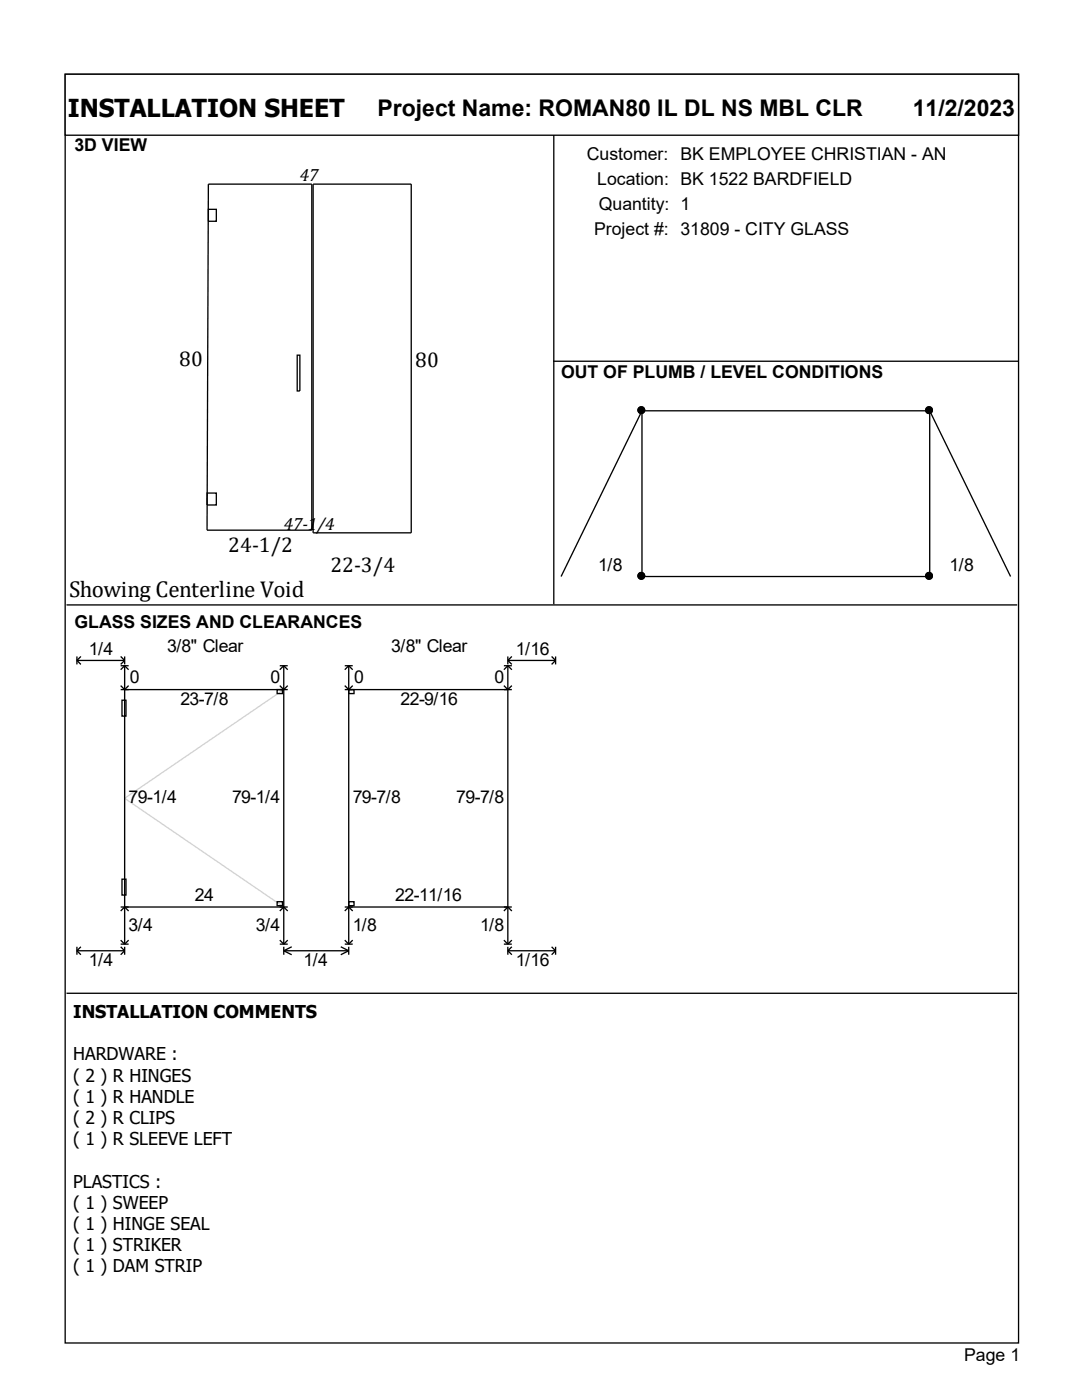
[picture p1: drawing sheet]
<svg xmlns="http://www.w3.org/2000/svg" width="216mm" height="279mm" viewBox="0 0 216 279" stroke-linecap="round" stroke-linejoin="round" font-family="sans-serif">
<g fill="#fff" stroke="#000" stroke-width=".26">
<path d="M13 14.8h190.2v253.2h-190.2z"/>
<path d="M13 14.8h190.2v12.2h-190.2z"/>
</g>
<path d="M13.5 30.7h96.7v89.4h-96.7z" fill="#fff"/>
<path d="M41.6 36.7h20.6v69.1h-20.9zM62.5 36.7h19.6v69.6h-19.6zM110.5 27v93.6M41.6 41.8h1.6v2.4h-1.6zM59.3 70.9h.5v7.1h-.5zM110.4 72.1h92.8M41.3 98.4h1.9v2.4h-1.9z" fill="none" stroke="#000" stroke-width=".26"/>
<path d="M110.9 77h91.9v43.1h-91.9z" fill="#fff"/>
<g fill="#000" stroke="#000" stroke-width=".26">
<circle cx="128" cy="81.9" r=".66"/>
<circle cx="128" cy="114.9" r=".66"/>
</g>
<path d="M112 115.1l16.1-33.1v33.1" fill="none" stroke="#000" stroke-width=".26"/>
<path d="M119.4 110.8h4.7v4.3h-4.7z" fill-rule="evenodd" fill="#fff"/>
<g fill="#000" stroke="#000" stroke-width=".26">
<circle cx="185.4" cy="81.9" r=".66"/>
<circle cx="128" cy="114.9" r=".66"/>
<circle cx="185.4" cy="114.9" r=".66"/>
</g>
<path d="M128.1 115.1h57.4v-33.1l16.1 33.1" fill="none" stroke="#000" stroke-width=".26"/>
<path d="M189.5 110.8h4.7v4.3h-4.7z" fill-rule="evenodd" fill="#fff"/>
<g fill="#000" stroke="#000" stroke-width=".26">
<circle cx="128" cy="81.9" r=".66"/>
<circle cx="185.4" cy="81.9" r=".66"/>
</g>
<path d="M128.1 82h57.4M13.3 120.7h189.7" fill="none" stroke="#000" stroke-width=".26"/>
<path d="M14.3 126.8h187.4v68.8h-187.4z" fill="#fff"/>
<path d="M56.6 137.6l-31.7 21.7 31.7 21.7" fill="none" stroke="#d3d3d3" stroke-width=".26"/>
<g fill="none" stroke="#000" stroke-width=".26">
<path d="M15.3 131v1.6M15.3 131.8l.8 .8M15.3 131.8h9.6M16.1 131l-.8 .8M24.1 131l.8 .8M24.1 137.6h33.3M24.1 132.9h1.6M24.1 136.8l.8 .8 .8-.8M24.3 139.7h.8v3.2h-.8zM24.9 131v1.6M24.9 132.9v55.5M24.9 131.8l-.8 .8"/>
<path d="M24.9 132.9l-.8 .8M24.9 132.9l.8 .8M55.3 137.6h1.1v.8h-1.1zM55.8 132.9h1.6M55.8 136.8l.8 .8 .8-.8M56.6 132.9v55.5M56.6 132.9l.8 .8M56.6 132.9l-.8 .8M68.8 132.9h1.6M68.8 137.6h33.3M68.8 136.8l.8 .8 .8-.8M69.6 137.6h1v.8h-1z"/>
<path d="M69.6 132.9v55.5M69.6 132.9l.8 .8M69.6 132.9l-.8 .8M100.5 132.9h1.6M100.5 136.8l.8 .8 .8-.8M101.3 131.8l.8 .8M101.3 132.9l.8 .8M101.3 131.8h9.6M101.3 131v1.6M101.3 132.9v55.5M101.3 132.9l-.8 .8M102.1 131l-.8 .8"/>
<path d="M110.1 131l.8 .8M110.9 131v1.6M110.9 131.8l-.8 .8M24.3 175.5h.8v3.1h-.8zM55.3 180h1.1v.7h-1.1zM69.6 180h1v.7h-1zM13.3 198.2h189.7M15.3 189v1.5M15.3 189.7l.8 .8M15.3 189.7h9.6M16.1 189l-.8 .7M24.1 189l.8 .7"/>
<path d="M24.1 181h33.3M24.1 188.4h1.6M24.1 187.6l.8 .8M24.1 181.8l.8-.8 .8 .8M24.9 189v1.5M24.9 189.7l-.8 .8M25.7 187.6l-.8 .8M55.8 188.4h1.6M55.8 187.6l.8 .8M55.8 181.8l.8-.8 .8 .8M56.6 189.7h13M56.6 189v1.5"/>
<path d="M56.6 189.7l1.6 .8M57.4 187.6l-.8 .8M58.2 189l-1.6 .7M68 189l1.6 .7M68.8 181h33.3M68.8 188.4h1.6M68.8 187.6l.8 .8M68.8 181.8l.8-.8 .8 .8M69.6 189v1.5M69.6 189.7l-1.6 .8M70.4 187.6l-.8 .8M100.5 188.4h1.6"/>
<path d="M100.5 187.6l.8 .8M100.5 181.8l.8-.8 .8 .8M101.3 189.7l.8 .8M101.3 189.7h9.6M101.3 189v1.5M102.1 187.6l-.8 .8M102.1 189l-.8 .7M110.1 189l.8 .7M110.9 189v1.5M110.9 189.7l-.8 .8"/>
</g>
<text font-size="4.9" x="13.5" y="23.3">INSTALLATION SHEET</text>
<g font-size="4.6">
<text x="75.3" y="23.1">Project Name: ROMAN80 IL DL NS MBL CLR</text>
<text x="182.1" y="23.1">11/2/2023</text>
<text x="13.8" y="119.2">Showing Centerline Void</text>
</g>
<g font-size="4.2">
<text x="35.8" y="73.1">80</text>
<text x="82.9" y="73.3">80</text>
<text x="45.5" y="110.1">24-1/2</text>
<text x="65.9" y="114.1">22-3/4</text>
</g>
<g font-size="3.5">
<text x="14.9" y="30.2">3D VIEW</text>
<text x="117.1" y="31.9">Customer: BK EMPLOYEE CHRISTIAN - AN</text>
<text x="59.8" y="36.1">47</text>
<text x="119.2" y="36.9">Location: BK 1522 BARDFIELD</text>
<text x="119.5" y="41.9">Quantity: 1</text>
<text x="118.5" y="46.9">Project #: 31809 - CITY GLASS</text>
<text x="112" y="75.3">OUT OF PLUMB / LEVEL CONDITIONS</text>
<text x="56.7" y="105.7">47-1/4</text>
<text x="119.4" y="114">1/8</text>
<text x="189.5" y="114">1/8</text>
<text x="14.9" y="125.3">GLASS SIZES AND CLEARANCES</text>
<text x="17.7" y="130.7">1/4</text>
<text x="33.3" y="130.2">3/8&quot; Clear</text>
<text x="78.1" y="130.2">3/8&quot; Clear</text>
<text x="102.9" y="130.7">1/16</text>
<text x="25.9" y="136.3">0</text>
<text x="54" y="136.3">0</text>
<text x="70.6" y="136.3">0</text>
<text x="98.7" y="136.3">0</text>
<text x="36" y="140.8">23-7/8</text>
<text x="79.9" y="140.8">22-9/16</text>
<text x="25.7" y="160.3">79-1/4</text>
<text x="46.3" y="160.3">79-1/4</text>
<text x="70.4" y="160.3">79-7/8</text>
<text x="91" y="160.3">79-7/8</text>
<text x="38.9" y="179.9">24</text>
<text x="78.8" y="179.9">22-11/16</text>
<text x="25.7" y="185.7">3/4</text>
<text x="51.1" y="185.7">3/4</text>
<text x="70.4" y="185.7">1/8</text>
<text x="95.8" y="185.7">1/8</text>
<text x="17.7" y="192.9">1/4</text>
<text x="60.6" y="192.9">1/4</text>
<text x="102.9" y="192.9">1/16</text>
<text x="14.6" y="203.1">INSTALLATION COMMENTS</text>
<text x="14.6" y="211.6">HARDWARE :</text>
<text x="14.6" y="215.8">( 2 ) R HINGES</text>
<text x="14.6" y="220.1">( 1 ) R HANDLE</text>
<text x="14.6" y="224.3">( 2 ) R CLIPS</text>
<text x="14.6" y="228.5">( 1 ) R SLEEVE LEFT</text>
<text x="14.6" y="237">PLASTICS :</text>
<text x="14.6" y="241.2">( 1 ) SWEEP</text>
<text x="14.6" y="245.5">( 1 ) HINGE SEAL</text>
<text x="14.6" y="249.7">( 1 ) STRIKER</text>
<text x="14.6" y="253.9">( 1 ) DAM STRIP</text>
<text x="192.4" y="271.7">Page 1</text>
</g>
</svg>
